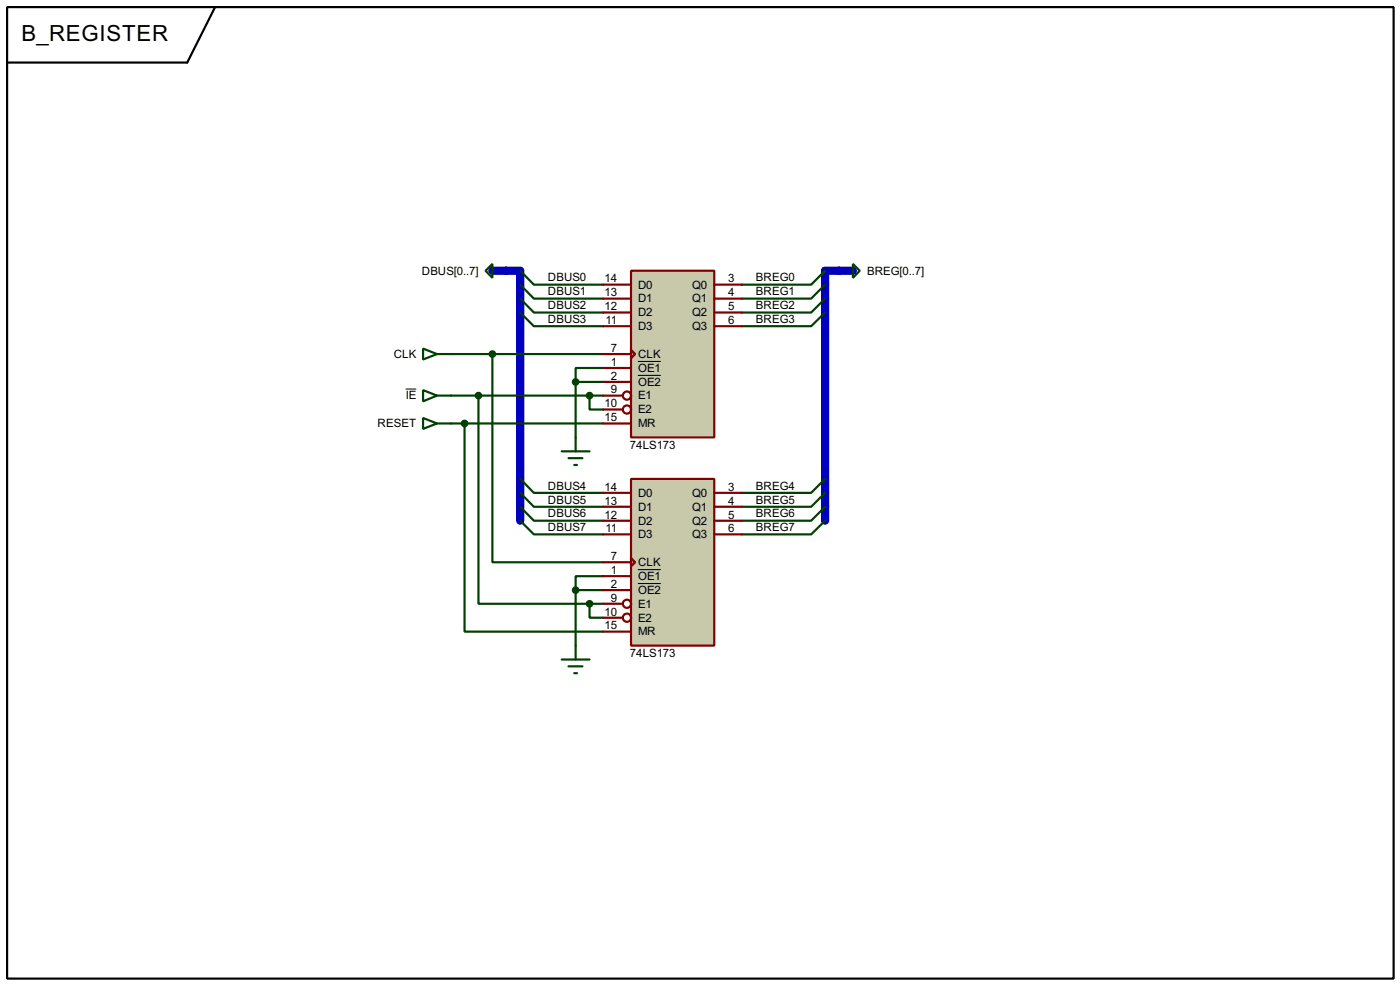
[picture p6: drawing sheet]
<svg xmlns="http://www.w3.org/2000/svg" width="256mm" height="180mm" viewBox="0 0 256 180" stroke-linecap="round" stroke-linejoin="round" font-family="sans-serif">
<path d="M92.8 49.6h2.5v45.7M153.7 49.6h-2.5v45.7" fill="none" stroke="#0000c0" stroke-width="1.5"/>
<g fill="none" stroke="#004000" stroke-width=".4">
<path d="M95.3 49.6l2.5 2.5h12.7M95.3 52.1l2.5 2.6h12.7M95.3 54.7l2.5 2.5h12.7M95.3 57.2l2.5 2.5h12.7M151.2 57.2l-2.6 2.5h-12.7M151.2 54.7l-2.6 2.5h-12.7M151.2 52.1l-2.6 2.6h-12.7M151.2 49.6l-2.6 2.5h-12.7M82.6 77.5h27.9M82.6 64.8h27.9M82.6 72.4h27.9M85.1 77.5v38.1h25.4"/>
<path d="M87.7 72.4v38.1h20.3M90.2 64.8v38.1h20.3M105.5 69.9v10.2M105.5 69.9h5M108 72.4v2.6h2.5M110.5 67.4h-5v2.5M95.3 87.7l2.5 2.5h12.7M95.3 90.2l2.5 2.6h12.7M95.3 92.8l2.5 2.5h12.7M95.3 95.3l2.5 2.5h12.7M151.2 95.3l-2.6 2.5h-12.7M151.2 92.8l-2.6 2.5h-12.7"/>
<path d="M151.2 90.2l-2.6 2.6h-12.7M151.2 87.7l-2.6 2.5h-12.7M105.5 108v10.2M105.5 108h5M108 110.5v2.6h2.5M108 110.5h2.5M110.5 105.5h-5v2.5"/>
</g>
<path d="M1.3 1.3h254v177.8h-254zM39.4 1.3l-5.1 10.2h-33" fill="none" stroke="#000" stroke-width=".4"/>
<path d="M115.6 49.6h15.3v30.5h-15.3z" fill="#c8c8aa" stroke="#800000" stroke-width=".4"/>
<g fill="none" stroke="#800000" stroke-width=".4">
<path d="M110.5 52.1h5.1M110.5 54.7h5.1M110.5 57.2h5.1M110.5 59.7h5.1M130.9 52.1h5M130.9 54.7h5M130.9 57.2h5M130.9 59.7h5M110.5 64.8h5.1M110.5 67.4h5.1M110.5 69.9h5.1M110.5 72.4h3.6"/>
<path d="M110.5 75h3.6M110.5 77.5h5.1M115.6 64.1l.8 .7-.8 .8z"/>
<circle cx="114.8" cy="75" r=".75"/>
<circle cx="114.8" cy="72.4" r=".75"/>
</g>
<path d="M116.9 66.2h4.2M116.9 68.7h4.2" fill="none" stroke="#000" stroke-width=".18"/>
<path d="M115.6 87.7h15.3v30.5h-15.3z" fill="#c8c8aa" stroke="#800000" stroke-width=".4"/>
<g fill="none" stroke="#800000" stroke-width=".4">
<path d="M110.5 90.2h5.1M110.5 92.8h5.1M110.5 95.3h5.1M110.5 97.8h5.1M130.9 90.2h5M130.9 92.8h5M130.9 95.3h5M130.9 97.8h5M110.5 102.9h5.1M110.5 105.5h5.1M110.5 108h5.1M110.5 110.5h3.6"/>
<path d="M110.5 113.1h3.6M110.5 115.6h5.1M115.6 102.2l.8 .7-.8 .8z"/>
<circle cx="114.8" cy="110.5" r=".75"/>
<circle cx="114.8" cy="113.1" r=".75"/>
</g>
<path d="M74.3 71.2h2M116.9 104.3h4.2M116.9 106.8h4.2" fill="none" stroke="#000" stroke-width=".18"/>
<g fill="none" stroke="#004000" stroke-width=".4">
<path d="M89 49.6l1.2-1.3v2.6zM156.3 48.3l1.2 1.3-1.2 1.3zM77.5 63.8l2.6 1-2.6 1zM77.5 76.5l2.6 1-2.6 1zM77.5 71.4l2.6 1-2.6 1.1zM80.1 64.8h2.5M80.1 77.5h2.5M80.1 72.4h2.5M102.9 82.6h5.1M104.2 83.9h2.5M105.2 85.1h.5M105.5 80.1v2.5"/>
<path d="M105.5 118.2v2.5M102.9 120.7h5.1M104.2 122h2.5M105.2 123.2h.5"/>
</g>
<g fill="#004000" stroke="#004000" stroke-width=".4">
<circle cx="85.1" cy="77.5" r=".5"/>
<circle cx="108" cy="110.5" r=".5"/>
<circle cx="90.2" cy="64.8" r=".5"/>
<circle cx="87.6" cy="72.4" r=".5"/>
<circle cx="108" cy="72.4" r=".5"/>
<circle cx="105.4" cy="69.9" r=".5"/>
<circle cx="105.4" cy="108" r=".5"/>
</g>
<path d="M90.2 49.6h2.6M153.7 49.6h2.6" fill="none" stroke="#0000c0" stroke-width="1.5"/>
<text font-size="4.6" x="3.9" y="7.5">B_REGISTER</text>
<g font-size="2.4">
<text x="77.3" y="50.3">DBUS[0..7]</text>
<text x="100.4" y="51.5">DBUS0</text>
<text x="110.8" y="51.7">14</text>
<text x="116.9" y="52.8">D0</text>
<text x="126.8" y="52.8">Q0</text>
<text x="133.4" y="51.7">3</text>
<text x="138.5" y="51.5">BREG0</text>
<text x="158.8" y="50.3">BREG[0..7]</text>
<text x="100.4" y="54">DBUS1</text>
<text x="100.4" y="56.6">DBUS2</text>
<text x="100.4" y="59.1">DBUS3</text>
<text x="110.8" y="54.3">13</text>
<text x="110.8" y="56.8">12</text>
<text x="110.9" y="59.3">11</text>
<text x="116.9" y="55.4">D1</text>
<text x="116.9" y="57.9">D2</text>
<text x="126.8" y="55.4">Q1</text>
<text x="126.8" y="57.9">Q2</text>
<text x="133.4" y="54.3">4</text>
<text x="133.4" y="56.8">5</text>
<text x="133.4" y="59.3">6</text>
<text x="138.5" y="59.1">BREG3</text>
<text x="138.5" y="56.6">BREG2</text>
<text x="138.5" y="54">BREG1</text>
<text x="72.1" y="65.5">CLK</text>
<text x="111.9" y="64.4">7</text>
<text x="116.9" y="60.4">D3</text>
<text x="116.9" y="65.5">CLK</text>
<text x="126.8" y="60.4">Q3</text>
<text x="111.9" y="67">1</text>
<text x="111.9" y="69.5">2</text>
<text x="111.9" y="72">9</text>
<text x="116.9" y="68.1">OE1</text>
<text x="116.9" y="70.6">OE2</text>
<text x="74.3" y="73.1">IE</text>
<text x="110.8" y="74.6">10</text>
<text x="110.8" y="77.1">15</text>
<text x="116.9" y="73.1">E1</text>
<text x="116.9" y="75.7">E2</text>
<text x="69.2" y="78.2">RESET</text>
<text x="115.4" y="82.2">74LS173</text>
<text x="116.9" y="78.2">MR</text>
<text x="100.4" y="89.6">DBUS4</text>
<text x="110.8" y="89.8">14</text>
<text x="133.4" y="89.8">3</text>
<text x="138.5" y="89.6">BREG4</text>
<text x="100.4" y="92.2">DBUS5</text>
<text x="100.4" y="94.7">DBUS6</text>
<text x="110.8" y="92.4">13</text>
<text x="110.8" y="94.9">12</text>
<text x="116.9" y="90.9">D0</text>
<text x="116.9" y="93.5">D1</text>
<text x="126.8" y="90.9">Q0</text>
<text x="126.8" y="93.5">Q1</text>
<text x="133.4" y="92.4">4</text>
<text x="133.4" y="94.9">5</text>
<text x="138.5" y="94.7">BREG6</text>
<text x="138.5" y="92.2">BREG5</text>
<text x="100.4" y="97.2">DBUS7</text>
<text x="110.9" y="97.4">11</text>
<text x="116.9" y="96">D2</text>
<text x="116.9" y="98.5">D3</text>
<text x="126.8" y="96">Q2</text>
<text x="126.8" y="98.5">Q3</text>
<text x="133.4" y="97.4">6</text>
<text x="138.5" y="97.2">BREG7</text>
<text x="111.9" y="102.5">7</text>
<text x="111.9" y="105.1">1</text>
<text x="111.9" y="107.6">2</text>
<text x="116.9" y="103.6">CLK</text>
<text x="116.9" y="106.2">OE1</text>
<text x="110.8" y="112.7">10</text>
<text x="111.9" y="110.1">9</text>
<text x="116.9" y="108.7">OE2</text>
<text x="116.9" y="111.2">E1</text>
<text x="116.9" y="113.8">E2</text>
<text x="110.8" y="115.2">15</text>
<text x="116.9" y="116.3">MR</text>
<text x="115.4" y="120.3">74LS173</text>
</g>
</svg>
